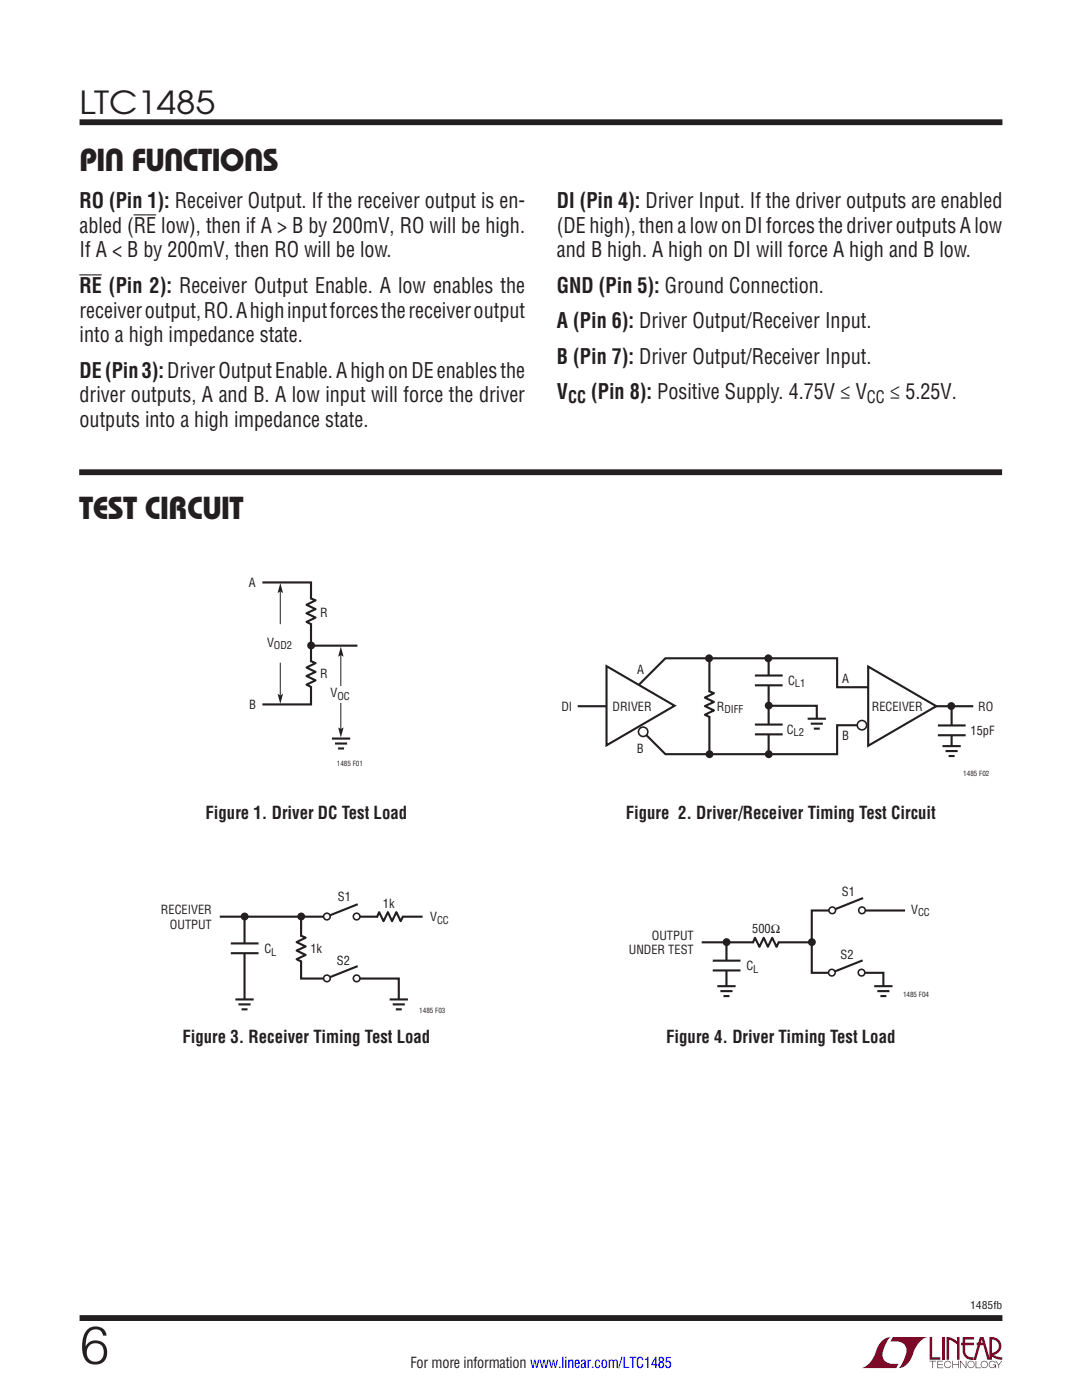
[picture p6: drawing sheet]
<svg xmlns="http://www.w3.org/2000/svg" width="216mm" height="279mm" viewBox="0 0 216 279" stroke-linecap="round" stroke-linejoin="round" font-family="sans-serif">
<g fill="#900126">
<path d="M185.5 266.8h.5v4.1h1.6v.5h-2.1z"/>
<path d="M176.2 267.4l1-.5h.5h-.1a6.2 6.2 0 0 0-1.4 4 2.58 2.58 0 0 0 3.1 1.3l-.5 .8h-6.9a4.9 4.9 0 0 0 3-3.8l.4-.7z"/>
<path d="M178.1 266.9h7a4.9 4.9 0 0 0-3.1 3.7 3.2 3.2 0 0 1-2.7 2.4h.1a6.2 6.2 0 0 0 1.4-4.1 2.58 2.58 0 0 0-3.1-1.2z"/>
<path d="M188 266.8h.5v4.6h-.5z"/>
<path d="M188.9 266.8l1 .2 1.1 .7v-.9h.5v4.6h-.5v-3.1l-1.6-.9v4h-.5z"/>
<path d="M185.5 271.6h1.3v.1h-.6v1.3h-.1v-1.3h-.6z"/>
<path d="M187 271.6h1.2v.1h-1v.5h.9v.2h-.9v.5h1v.1h-1.2z"/>
<path d="M190 271.6h.2v.6h1v-.6h.1v1.4h-.1v-.6h-1v.6h-.2z"/>
<path d="M191.6 271.6h.1l1 1.2v-1.2h.1v1.4l-1.1-1.2v1.2h-.1z"/>
<path d="M194.7 271.6h.1v1.3h.9v.1h-1z"/>
<path d="M198.6 271.6h.2l.5 .7 .5-.7h.2l-.6 .8v.6h-.2v-.6z"/>
<path d="M192.1 266.8h2.2v.5h-1.7v.7h1.7v.5h-1.7v1.1a1.32 1.32 0 0 0 1.7 1.3v.5l1.2-4.6h.8l1.1 4.1v-4.1a1.84 1.84 0 0 1 2.4 1.4 1.84 1.84 0 0 1-1.5 2.2l.8 .4 .9 .1v.5l-1.2-.2-1-.6v-.6a1.34 1.34 0 0 0 1.5-1.2 1.34 1.34 0 0 0-1.4-1.5v4.1h-.9l-.8-2.9h-1.3v-.5h1.2l-.2-.7-1.1 4.1a2.06 2.06 0 0 1-2.7-1.3v-1.6h-.4v-.5h.4z"/>
<path d="M193.2 271.8a.72 .72 0 0 1 1.2 .1 .72 .72 0 0 1-.4 1.1 .72 .72 0 0 1-1-.7h.2a.59 .59 0 0 0 .8 .5 .59 .59 0 0 0 .2-.9 .59 .59 0 0 0-1 .2v.2h-.2z"/>
<path d="M195.9 271.8a.72 .72 0 0 1 1.1 .1 .72 .72 0 0 1-.4 1.1 .72 .72 0 0 1-.9-.7h.1a.59 .59 0 0 0 .8 .5 .59 .59 0 0 0 .2-.9 .59 .59 0 0 0-.9 .2l-.1 .2h-.1z"/>
<path d="M197.5 271.8a.72 .72 0 0 1 1.2 .2h-.2a.59 .59 0 0 0-.9-.1 .59 .59 0 0 0 .1 .9 .59 .59 0 0 0 .9-.4h-.5v-.1h.6v.7h-.1v-.3a.73 .73 0 0 1-1.1 .2 .73 .73 0 0 1 0-1.1z"/>
<path d="M188.6 271.8a.71 .71 0 0 1 1.2 .3h-.1a.59 .59 0 0 0-.9-.3 .59 .59 0 0 0-.1 1 .59 .59 0 0 0 1-.3h.1a.73 .73 0 0 1-1.1 .4 .73 .73 0 0 1-.1-1.1z"/>
</g>
<path d="M15.9 24.4h184.1M15.9 263h184.1" fill="none" stroke="#231f20" stroke-width="1.2" stroke-linecap="butt"/>
<path d="M52.4 116.2h9.7v24.4h-9.7M61.9 119.4l1.1 .4-1.8 .9 1.8 .9-1.8 .8 1.8 .9-1.8 .8 .9 .5" fill="none" stroke="#231f20" stroke-width=".42"/>
<path d="M62.1 119.6v4.8" fill="none" stroke="#fff" stroke-width=".71" stroke-linecap="butt"/>
<circle cx="62.1" cy="128.8" r=".79" fill="#231f20"/>
<path d="M55.9 132.3v6.5" fill="none" stroke="#231f20" stroke-width=".2"/>
<path d="M55.4 138.5l.5 .3 .6-.3-.6 1.9z" fill="#231f20"/>
<path d="M62.1 128.9h9.2" fill="none" stroke="#231f20" stroke-width=".42"/>
<path d="M55.9 118v6.6" fill="none" stroke="#231f20" stroke-width=".2"/>
<path d="M55.9 116.4l.6 2-.6-.4-.5 .4z" fill="#231f20"/>
<path d="M62.1 132.1v4.8" fill="none" stroke="#fff" stroke-width=".71" stroke-linecap="butt"/>
<path d="M61.9 131.9l1.1 .4-1.8 .9 1.8 .9-1.8 .8 1.8 .9-1.8 .8 .9 .5" fill="none" stroke="#231f20" stroke-width=".42"/>
<path d="M68 130.7v6.6" fill="none" stroke="#231f20" stroke-width=".2"/>
<path d="M68 129.1l.6 2-.6-.4-.5 .4z" fill="#231f20"/>
<path d="M68.1 147.4v2.2" fill="none" stroke="#fff" stroke-width=".97" stroke-linecap="butt"/>
<path d="M66.2 147.4h3.7M66.8 148.4h2.5M67.5 149.4h1.2" fill="none" stroke="#231f20" stroke-width=".42"/>
<path d="M68 139v6.5" fill="none" stroke="#231f20" stroke-width=".2"/>
<path d="M67.5 145.2l.5 .3 .6-.3-.6 1.9z" fill="#231f20"/>
<path d="M66.4 136.9h2.8v3.2h-2.8z" fill="#fff"/>
<path d="M127.3 136.9l5.5-5.5h34.2v5.8h8.1M141.6 131.5v19M153.4 131.5v19M153.5 140.9h9.5v3M171.8 144.7h-4.8v5.8h-34.2l-5-5M185.1 140.9h9.1M189.9 141v8.6" fill="none" stroke="#231f20" stroke-width=".42"/>
<circle cx="141.5" cy="131.4" r=".79" fill="#231f20"/>
<path d="M141.4 137.9l1.1 .4-1.8 .9 1.8 .9-1.8 .8 1.8 .9-1.8 .8 .9 .5M115.3 140.9h6.8M161.2 143.4h3.6M161.8 144.4h2.4M162.4 145.4h1.2" fill="none" stroke="#231f20" stroke-width=".42"/>
<path d="M141.6 138.1v4.8" fill="none" stroke="#fff" stroke-width=".71" stroke-linecap="butt"/>
<path d="M163 143.5v2.2" fill="none" stroke="#fff" stroke-width=".97" stroke-linecap="butt"/>
<circle cx="128.3" cy="146" r=".94" fill="#fff"/>
<circle cx="128.3" cy="146" r=".94" fill="none" stroke="#231f20" stroke-width=".32"/>
<path d="M153.4 134.8v2" fill="none" stroke="#fff" stroke-width=".71" stroke-linecap="butt"/>
<path d="M150.6 134.8h5.6M150.6 136.8h5.6" fill="none" stroke="#231f20" stroke-width=".42"/>
<path d="M121 132.9l13.6 7.9-13.6 7.9z" fill="#fff"/>
<path d="M121 132.9l13.6 7.9-13.6 7.9z" fill="none" stroke="#231f20" stroke-width=".42"/>
<path d="M173.2 133l13.6 7.9-13.6 7.9z" fill="#fff"/>
<path d="M173.2 133l13.6 7.9-13.6 7.9zM150.6 144.6h5.6M150.6 146.6h5.6" fill="none" stroke="#231f20" stroke-width=".42"/>
<path d="M153.4 144.6v2" fill="none" stroke="#fff" stroke-width=".71" stroke-linecap="butt"/>
<g fill="#231f20">
<circle cx="141.6" cy="150.5" r=".79"/>
<circle cx="153.3" cy="131.4" r=".79"/>
<circle cx="153.4" cy="150.5" r=".79"/>
<circle cx="153.4" cy="140.8" r=".79"/>
</g>
<circle cx="172" cy="144.7" r=".94" fill="#fff"/>
<circle cx="172" cy="144.7" r=".94" fill="none" stroke="#231f20" stroke-width=".32"/>
<circle cx="189.8" cy="140.9" r=".79" fill="#231f20"/>
<path d="M189.9 144.8v1.9" fill="none" stroke="#fff" stroke-width=".71" stroke-linecap="butt"/>
<path d="M187.1 144.8h5.6M187.1 146.7h5.6M188.1 148.9h3.6M188.7 149.9h2.4M189.3 150.9h1.2M43.9 182.9h40.4M60.1 183.3v12h19.5v5.2" fill="none" stroke="#231f20" stroke-width=".42"/>
<path d="M189.9 148.9v2.2" fill="none" stroke="#fff" stroke-width=".97" stroke-linecap="butt"/>
<circle cx="60.1" cy="182.9" r=".79" fill="#231f20"/>
<path d="M60.1 186.9v4.8" fill="none" stroke="#fff" stroke-width=".71" stroke-linecap="butt"/>
<path d="M48.8 182.9v16.8M60 186.7l1 .4-1.8 .9 1.8 .9-1.8 .8 1.8 .9-1.8 .8 1 .5M77.7 199.5h3.7M78.4 200.4h2.4M79 201.4h1.2" fill="none" stroke="#231f20" stroke-width=".42"/>
<path d="M79.6 199.5v2.2" fill="none" stroke="#fff" stroke-width=".97" stroke-linecap="butt"/>
<circle cx="48.8" cy="182.9" r=".79" fill="#231f20"/>
<path d="M48.8 188.3v1.9" fill="none" stroke="#fff" stroke-width=".71" stroke-linecap="butt"/>
<path d="M46.1 188.3h5.5M46.1 190.2h5.5M47 199.5h3.6M71.4 180.5l-6.2 2.4M47.6 200.4h2.4M48.2 201.4h1.2" fill="none" stroke="#231f20" stroke-width=".42"/>
<path d="M48.8 199.5v2.2" fill="none" stroke="#fff" stroke-width=".97" stroke-linecap="butt"/>
<path d="M65.2 182.9h6" fill="none" stroke="#fff" stroke-width="1.1" stroke-linecap="butt"/>
<circle cx="65.2" cy="182.9" r=".66" fill="#fff"/>
<circle cx="65.2" cy="182.9" r=".66" fill="none" stroke="#231f20" stroke-width=".32"/>
<circle cx="71.2" cy="182.9" r=".66" fill="#fff"/>
<circle cx="71.2" cy="182.9" r=".66" fill="none" stroke="#231f20" stroke-width=".32"/>
<path d="M75.4 182.9h4.8" fill="none" stroke="#fff" stroke-width=".71" stroke-linecap="butt"/>
<path d="M71.4 192.8l-6.2 2.5M80.4 182.9l-.4 .9-.9-1.8-.9 1.8-.8-1.8-.9 1.8-.8-1.8-.5 1.1" fill="none" stroke="#231f20" stroke-width=".42"/>
<path d="M65.2 195.3h6" fill="none" stroke="#fff" stroke-width="1.1" stroke-linecap="butt"/>
<circle cx="65.2" cy="195.3" r=".66" fill="#fff"/>
<circle cx="65.2" cy="195.3" r=".66" fill="none" stroke="#231f20" stroke-width=".32"/>
<circle cx="71.2" cy="195.3" r=".66" fill="#fff"/>
<circle cx="71.2" cy="195.3" r=".66" fill="none" stroke="#231f20" stroke-width=".32"/>
<path d="M140 188.1h21.9M145 188v9.3M174.4 196.8h3.7M175.1 197.8h2.4M175.7 198.8h1.2M180.6 181.7h-18.6v12.4h14.3v3.3" fill="none" stroke="#231f20" stroke-width=".42"/>
<path d="M176.3 196.8v2.2" fill="none" stroke="#fff" stroke-width=".97" stroke-linecap="butt"/>
<circle cx="145" cy="188" r=".79" fill="#231f20"/>
<path d="M145 191.7v2" fill="none" stroke="#fff" stroke-width=".71" stroke-linecap="butt"/>
<path d="M172.2 179.2l-6.1 2.5M142.2 191.7h5.6M142.2 193.7h5.6M143.1 196.8h3.7M143.7 197.8h2.5M144.4 198.8h1.2" fill="none" stroke="#231f20" stroke-width=".42"/>
<path d="M145 196.8v2.2" fill="none" stroke="#fff" stroke-width=".97" stroke-linecap="butt"/>
<path d="M166.1 181.7h5.9" fill="none" stroke="#fff" stroke-width="1.1" stroke-linecap="butt"/>
<circle cx="166.1" cy="181.7" r=".66" fill="#fff"/>
<circle cx="166.1" cy="181.7" r=".66" fill="none" stroke="#231f20" stroke-width=".32"/>
<circle cx="172" cy="181.7" r=".66" fill="#fff"/>
<circle cx="172" cy="181.7" r=".66" fill="none" stroke="#231f20" stroke-width=".32"/>
<path d="M150.4 188.1h4.8" fill="none" stroke="#fff" stroke-width=".71" stroke-linecap="butt"/>
<path d="M155.4 188l-.5 1-.8-1.8-.9 1.8-.8-1.8-.9 1.8-.9-1.8-.4 1M172.1 191.7l-6.1 2.4" fill="none" stroke="#231f20" stroke-width=".42"/>
<path d="M166 194.1h5.9" fill="none" stroke="#fff" stroke-width="1.1" stroke-linecap="butt"/>
<circle cx="166" cy="194.1" r=".66" fill="#fff"/>
<circle cx="166" cy="194.1" r=".66" fill="none" stroke="#231f20" stroke-width=".32"/>
<circle cx="171.9" cy="194.1" r=".66" fill="#fff"/>
<circle cx="171.9" cy="194.1" r=".66" fill="none" stroke="#231f20" stroke-width=".32"/>
<circle cx="162" cy="188" r=".79" fill="#231f20"/>
<path d="M15.8 94.2h184.2" fill="none" stroke="#231f20" stroke-width="1.2" stroke-linecap="butt"/>
<text font-size="10.6" fill="#231f20" x="15.9" y="272.2">6</text>
<g font-size="6.3" fill="#231f20">
<text x="15.9" y="22.8">LTC1485</text>
<text x="15.9" y="34.1">PIN FUNCTIONS</text>
<text x="15.8" y="103.5">TEST CIRCUIT</text>
</g>
<g font-size="4.2" fill="#231f20">
<text x="15.9" y="41.5">RO (Pin 1): Receiver Output. If the receiver output is en-</text>
<text x="111.1" y="41.5">DI (Pin 4): Driver Input. If the driver outputs are enabled</text>
<text x="15.9" y="46.4">abled (RE low), then if A &gt; B by 200mV, RO will be high.</text>
<text x="111.1" y="46.4">(DE high), then a low on DI forces the driver outputs A low</text>
<text x="15.9" y="51.4">If A &lt; B by 200mV, then RO will be low.</text>
<text x="111.1" y="51.4">and B high. A high on DI will force A high and B low.</text>
<text x="15.9" y="58.4">RE (Pin 2): Receiver Output Enable. A low enables the</text>
<text x="111.1" y="58.4">GND (Pin 5): Ground Connection.</text>
<text x="15.9" y="63.4">receiver output, RO. A high input forces the receiver output</text>
<text x="111.1" y="65.5">A (Pin 6): Driver Output/Receiver Input.</text>
<text x="15.9" y="68.3">into a high impedance state.</text>
<text x="15.9" y="75.4">DE (Pin 3):Driver Output Enable. A high on DE enables the</text>
<text x="111.1" y="72.6">B (Pin 7): Driver Output/Receiver Input.</text>
<text x="15.9" y="80.3">driver outputs, A and B. A low input will force the driver</text>
<text x="111.1" y="79.6">V</text>
<text x="117.9" y="79.6">(Pin 8): Positive Supply. 4.75V ≤ V</text>
<text x="177.6" y="79.6">≤ 5.25V.</text>
<text x="15.9" y="85.2">outputs into a high impedance state.</text>
</g>
<g font-size="3.5" fill="#231f20">
<text x="41" y="163.4">Figure 1. Driver DC Test Load</text>
<text x="124.9" y="163.4">Figure 2. Driver/Receiver Timing Test Circuit</text>
<text x="36.4" y="208.1">Figure 3. Receiver Timing Test Load</text>
<text x="132.9" y="208.1">Figure 4. Driver Timing Test Load</text>
</g>
<g font-size="3.4" fill="#231f20">
<text x="113.4" y="80.4">CC</text>
<text x="173" y="80.4">CC</text>
</g>
<text font-size="3" fill="#231f20" x="81.9" y="273.1">For more information www.linear.com/LTC1485</text>
<g font-size="2.5" fill="#231f20">
<text x="49.7" y="117.1">A</text>
<text x="63.9" y="123.2">R</text>
<text x="53.3" y="129">V</text>
<text x="63.9" y="135.4">R</text>
<text x="127.2" y="134.5">A</text>
<text x="157.3" y="136.6">C</text>
<text x="168" y="136.4">A</text>
<text x="49.8" y="141.5">B</text>
<text x="66" y="139.1">V</text>
<text x="112" y="141.8">DI</text>
<text x="122.2" y="141.9">DRIVER</text>
<text x="143.1" y="141.8">R</text>
<text x="174" y="141.9">RECEIVER</text>
<text x="195.2" y="141.8">RO</text>
<text x="157" y="146.4">C</text>
<text x="168" y="147.7">B</text>
<text x="193.7" y="146.7">15pF</text>
<text x="127.1" y="150.3">B</text>
<text x="67.4" y="179.9">S1</text>
<text x="168" y="178.8">S1</text>
<text x="32.1" y="182.5">RECEIVER</text>
<text x="33.9" y="185.3">OUTPUT</text>
<text x="76.4" y="181.2">1k</text>
<text x="85.8" y="183.8">V</text>
<text x="181.8" y="182.3">V</text>
<text x="52.8" y="190.2">C</text>
<text x="61.9" y="190.3">1k</text>
<text x="125.5" y="190.4">UNDER TEST</text>
<text x="130.1" y="187.6">OUTPUT</text>
<text x="150.1" y="186.3">500Ω</text>
<text x="167.7" y="191.3">S2</text>
<text x="67.2" y="192.6">S2</text>
<text x="148.9" y="193.6">C</text>
</g>
<g font-size="2.1" fill="#231f20">
<text x="54.7" y="129.6">OD2</text>
<text x="158.6" y="137.2">L1</text>
<text x="67.3" y="139.6">OC</text>
<text x="144.6" y="142.4">DIFF</text>
<text x="158.4" y="146.9">L2</text>
<text x="87.2" y="184.4">CC</text>
<text x="183.2" y="182.9">CC</text>
<text x="54.1" y="190.7">L</text>
<text x="150.3" y="194.1">L</text>
<text x="193.6" y="261.2">1485fb</text>
</g>
<g font-size="1.4" fill="#231f20">
<text x="67.2" y="152.8">1485 F01</text>
<text x="192.2" y="154.9">1485 F02</text>
<text x="83.7" y="202.2">1485 F03</text>
<text x="180.2" y="198.9">1485 F04</text>
</g>
</svg>
